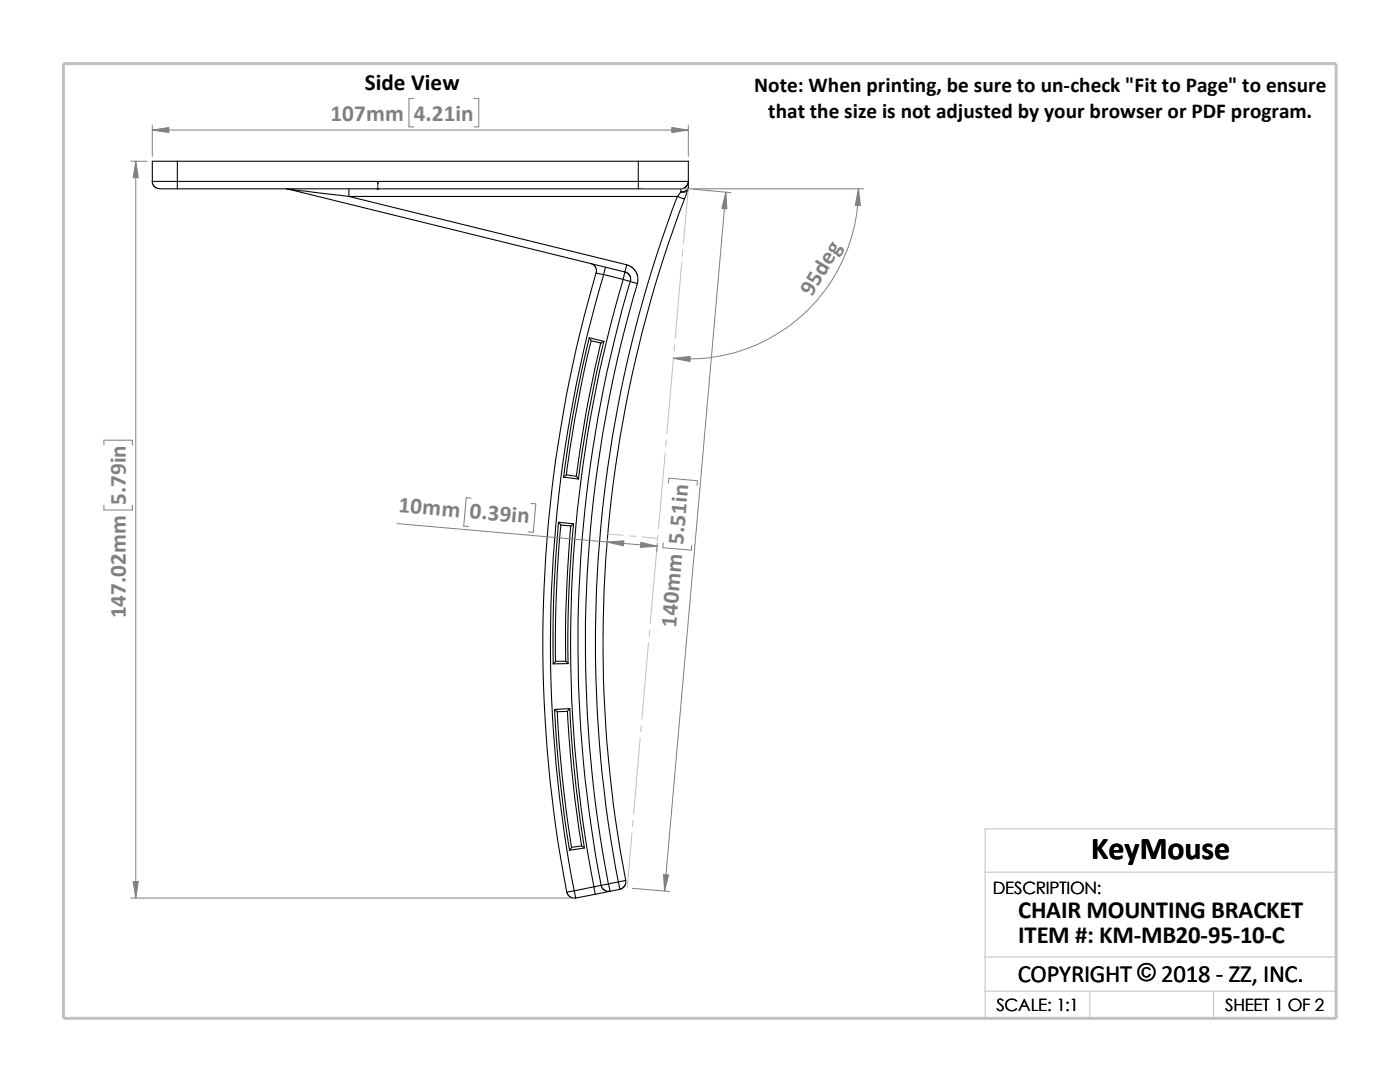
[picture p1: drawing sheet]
<svg xmlns="http://www.w3.org/2000/svg" width="279mm" height="216mm" viewBox="0 0 279 216" stroke-linecap="round" stroke-linejoin="round" font-family="sans-serif">
<g fill="none" stroke="#c0c0c0" stroke-width=".2">
<path d="M137.4 37.7l-1 10.9M136.1 52.4l-1.4 15.2M136.3 49.8l-.1 1.3M134.4 71.3l-1.3 15.2M134.6 68.8l-.1 1.3M132.8 90.3l-1.4 15.2M133 87.8l-.2 1.3M121.3 106.6l3.1 .2M125.6 106.9l1.3 .1M128.2 107.1l3.1 .3M131.1 109.3l-1.3 15.2M131.3 106.8l-.1 1.2"/>
<path d="M129.4 128.3l-1.3 15.2M129.7 125.7l-.2 1.3M127.8 147.2l-1.4 15.2M128 144.7l-.1 1.3M126.1 166.2l-.9 11M126.3 163.7l-.1 1.3M196.6 174h70.1M196.6 197.8h70.1M196.6 191h70.1M217.5 197.8v5.4M242.2 197.8v5.4M26.8 203.2h239.9v-37.8h-70.1v37.8"/>
</g>
<path d="M12.7 12.7h254v190.5h-254z" fill="none" stroke="#c0c0c0" stroke-width=".59"/>
<g fill="none" stroke="#000" stroke-width=".21">
<path d="M30.4 36.2h5M30.4 36.2v.3l.3 .6 .8 .5 3.9 .1M35.4 36.2v1.5M35.4 32.2h-5v4M35.4 32.2v4M35.4 32.2h92M35.4 36.2h92M35.4 37.7h92M57.1 37.7h.3M57.4 37.7l67.3 16.6M57.4 37.7l12.2 1.5M69.6 37.7v1.5"/>
<path d="M69.6 39.2h65.6M69.6 39.2l55.5 13.6M127.4 37.7h8.5M127.4 32.2v4M127.4 36.2v1.5M127.4 36.2h10M127.4 32.2h10v4M135.2 39.2a251.3 251.3 0 0 0-11.8 136.8M135.2 39.2l1.4 .5M135.9 37.7v.6M135.9 38.3l-.7 .9M136.6 39.7a249.6 249.6 0 0 0-11.7 135.9"/>
<path d="M137.3 38a1.3 1.3 0 0 1-1.4 .3M137.3 38l-.7 1.7M137.4 36.2l-.4 .9-.4 .4-.7 .2M137.4 37.4a1.27 1.27 0 0 1-1.5 .9M137.4 36.2v1.2M137.4 37.4l-.1 .6M117.9 52.6l.5 .2 .5 .6 .1 1.1 1.5 .3M119 54.4a261.5 261.5 0 0 0-5.8 123.6l1.4-.2M120.5 54.8l3.9 1M120.5 54.8a260.2 260.2 0 0 0-5.9 122.9M120.8 53.3l-.3 1.5M124.4 55.8l1.4 .4"/>
<path d="M124.4 55.8a256 256 0 0 0-5.9 121.2M124.7 54.3l.6 .2 .4 .5 .1 1.2M124.7 54.3l-.3 1.5M125 52.8l1.2 .6 .8 1 .3 .9-.1 1.3M125.1 52.8l-.4 1.5M125.8 56.2l1.4 .4M125.8 56.2a255.1 255.1 0 0 0-5.8 120.5M127.2 56.6a252.7 252.7 0 0 0-5.8 119.8M117.6 67.4a243.7 243.7 0 0 0-5.1 27.8M117.6 67.4l.4 .6M117.6 67.4l2.9 .7M118 68a258.4 258.4 0 0 0-5 26.7"/>
<path d="M118 68l1.9 .5 .6-.4M119.9 68.4a252.7 252.7 0 0 0-4.9 26.6M120.5 68.1a254.3 254.3 0 0 0-5.1 27.4M113 94.7l-.5 .5M113 94.7l2 .3M115 95l.5 .6-3-.4M111.5 104.2a255.7 255.7 0 0 0-1.1 28.3M111.9 104.8a261.9 261.9 0 0 0-1 27.2M111.9 104.8l2 .1M113.9 104.9a259.8 259.8 0 0 0-1 27.1M114.5 104.5l-.6 .4M114.5 104.5l-3-.3 .4 .6"/>
<path d="M114.5 104.5a246 246 0 0 0-1.1 27.9M112.9 132l.5 .4-3 .1M112.9 132h-2l-.5 .5M110.7 141.6a259.2 259.2 0 0 0 3 28.1M111.2 142a258.9 258.9 0 0 0 2.8 27.1M113.2 141.9a238 238 0 0 0 2.9 26.9M113.7 141.4l-.5 .5-2 .1M113.7 141.4l-3 .2 .5 .4M113.7 141.4a248.4 248.4 0 0 0 2.9 27.8M113.1 178l.2 .5 .4 .4 .6 .3h.6M114.6 177.8l.3 1.4M116.1 168.8l.5 .4"/>
<path d="M116.1 168.8l-2 .3-.4 .6M116.6 169.2l-2.9 .5M118.5 177l-3.9 .8M118.5 177l.3 1.4M118.8 178.4l-3.9 .8M120 176.7l-1.5 .3M120 176.7l.1 .5 .5 .4 .6 .2h.6M121.5 176.4l.3 1.4M121.5 176.4l-1.5 .3M121.8 177.8l-3 .6M123.4 176l1.5-.3v.5l-.2 .6-.5 .4-.5 .3M123.4 176l.3 1.5"/>
<path d="M123.4 176l-1.9 .4M123.7 177.5l-1.9 .3"/>
</g>
<path d="M75.4 36.3l.1 .4h-.2z" fill="#00f" stroke="#00f" stroke-width=".2"/>
<path d="M75.3 37.7h.3M75.3 37.5l.3 .3M75.4 37.7h.1M75.4 36.3v1.5M75.5 37.5l-.3 .3" fill="none" stroke="#00f" stroke-width=".2"/>
<g fill="none" stroke="#808080" stroke-width=".2">
<path d="M82.6 19.6h-1v5.7h1M94.6 19.6h.9v5.7h-.9M26.1 32.2h3.3M27.1 32.2v147M30.4 26h107M30.4 25v6.2M128.4 37.7h43.9M137.4 25v6.2M138.4 37.8l7.4 .6M144.9 38.4l-12.3 139.4M171.3 37.7a33.9 33.9 0 0 1-36.9 33.8M20.7 88.8v-1h5.7v1"/>
<path d="M94 99.4l-1-.1-.5 5.7 1 .1M133.4 96.4l.1-1 5.7 .5-.1 1M20.7 100.8v1h5.7v-1M79.2 104.5l51.9 4.5M106 100.5h.9l-.5 5.7-.9-.1M121.2 107.6l-.1 1.5M131.2 108.4l-.1 1.6M132.4 108.3l-.1 1 5.7 .5v-1M26.1 179.2h87.8M126.2 177.2l7.4 .7"/>
</g>
<g fill="#808080" stroke="#808080" stroke-width=".2">
<path d="M144.9 38.4l.2 3.3-1-.1z"/>
<path d="M132.4 174.5l1 .1-.8 3.2z"/>
<path d="M127.9 108.2l3.2 .8-3.3 .2z"/>
<path d="M121.2 108.2l3.3-.3-.1 1z"/>
<path d="M134.4 71.5l3.4-.4-.1 1z"/>
<path d="M171.3 37.7l.4 3.3h-1z"/>
<path d="M30.4 26l3.3-.6v1.1z"/>
<path d="M134.1 25.4l3.3 .6-3.3 .5z"/>
<path d="M27.1 32.2l.5 3.3h-1z"/>
<path d="M26.6 175.9h1l-.5 3.3z"/>
</g>
<text font-size="6.4" x="217.8" y="171.4">KeyMouse</text>
<g font-size="4.9">
<text x="203.2" y="183.2">CHAIR MOUNTING BRACKET</text>
<text x="203.2" y="188.1">ITEM #: KM-MB20-95-10-C</text>
<text x="203.1" y="195.9">COPYRIGHT © 2018 - ZZ, INC.</text>
</g>
<text font-size="4.6" x="72.8" y="18">Side View</text>
<g font-size="4.6" fill="#808080">
<text x="66" y="24.1">107mm</text>
<text x="82.6" y="24.1">4.21in</text>
<text x="162" y="59.3" transform="rotate(-59 162 59.3)">95deg</text>
<text x="25.1" y="100.8" transform="rotate(-90 25.1 100.8)">5.79in</text>
<text x="79.5" y="102.1" transform="rotate(5 79.5 102.1)">10mm 0.39in</text>
<text x="25.1" y="123.4" transform="rotate(-90 25.1 123.4)">147.02mm</text>
<text x="134.9" y="125.3" transform="rotate(-85 134.9 125.3)">140mm 5.51in</text>
</g>
<g font-size="4.2">
<text x="150.5" y="18.4">Note: When printing, be sure to un-check &quot;Fit to Page&quot; to ensure</text>
<text x="153.3" y="23.6">that the size is not adjusted by your browser or PDF program.</text>
</g>
<g font-size="3.4">
<text x="198.2" y="178.5">DESCRIPTION:</text>
<text x="198.8" y="201.7">SCALE: 1:1</text>
<text x="244.5" y="201.7">SHEET 1 OF 2</text>
</g>
</svg>
